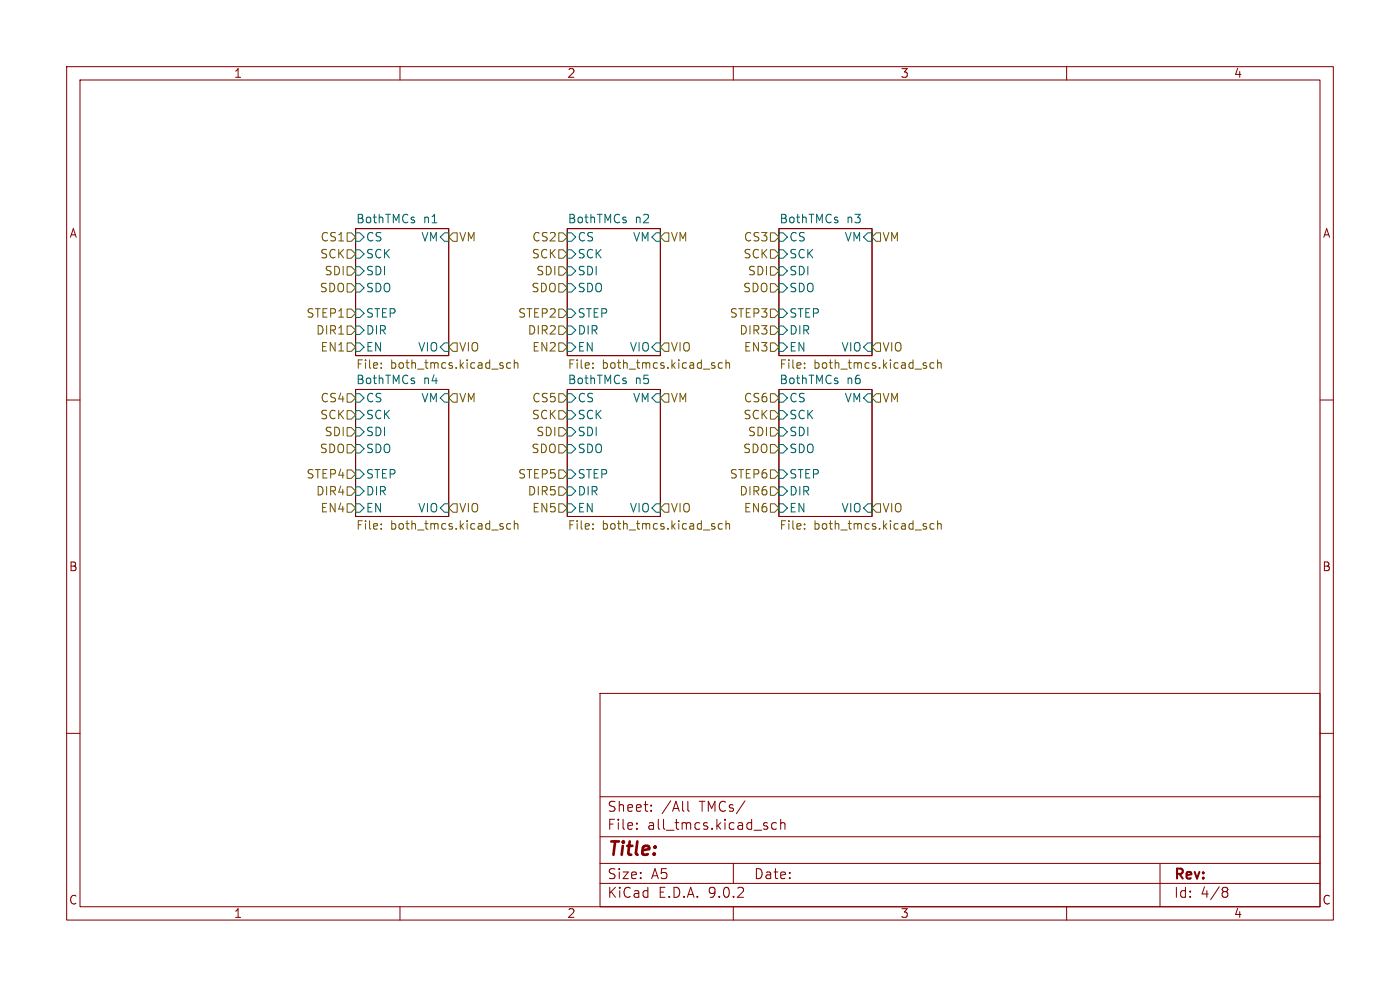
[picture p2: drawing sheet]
<svg xmlns="http://www.w3.org/2000/svg" width="297mm" height="210mm" viewBox="0 0 297 210" stroke-linecap="round" stroke-linejoin="round" font-family="sans-serif">
<g fill="none" stroke="#840000" stroke-width=".22">
<path d="M14.1 14.1h268.8v181.1h-268.8zM17 17h263v175.3h-263zM84.9 14.1v2.9M155.6 14.1v2.9M226.3 14.1v2.9M75.4 48.5h19.8v26.9h-19.8zM120.3 48.5h19.8v26.9h-19.8zM165.2 48.5h19.8v26.9h-19.8zM14.1 84.9h2.9M75.4 82.6h19.8v27h-19.8zM120.3 82.6h19.8v27h-19.8zM165.2 82.6h19.8v27h-19.8z"/>
<path d="M280 84.9h2.9M14.1 155.6h2.9M127.3 147.1h152.7v45.2h-152.7zM280 155.6h2.9M127.3 177.5h152.7M127.3 169h152.7M135.1 175.7v.2M135.1 174.6v.2M138.1 171.9v.2M138.1 170.8v.2M145.9 170v1.8l.3 .3M164.7 174.6l-.6-.1-.4 .4v.6l.2 .3h.8"/>
<path d="M165.6 174.7a.53 .53 0 0 1 .9 .1v1.1M165.6 173.8v2.1M84.9 192.3v2.9M127.3 187.4h152.7M127.3 183.2h152.7M155.6 192.3v2.9M155.6 183.2v4.2M226.3 192.3v2.9M246.1 183.2v9.1M259.7 188.2l.6 .1 .2 .3-.1 .3-.3 .2M259.7 189.1h.4M260.1 189.1l.3 .2 .1 .6-.2 .3-.6 .1"/>
</g>
<g fill="none" stroke="#006464" stroke-width=".22">
<path d="M75.4 49.4h.9l.9 .9-.9 .9h-.9zM75.4 53h.9l.9 .9-.9 .9h-.9zM75.4 56.6h.9l.9 .9-.9 .9h-.9zM94.3 49.4h.9v1.8h-.9l-.9-.9zM120.3 49.4h.9l.9 .9-.9 .9h-.9zM120.3 53h.9l.9 .9-.9 .9h-.9zM120.3 56.6h.9l.9 .9-.9 .9h-.9zM139.2 49.4h.9v1.8h-.9l-.9-.9zM165.2 49.4h.9l.9 .9-.9 .9h-.9zM165.2 53h.9l.9 .9-.9 .9h-.9zM165.2 56.6h.9l.9 .9-.9 .9h-.9zM184.1 49.4h.9v1.8h-.9l-.9-.9z"/>
<path d="M75.4 69.1h.9l.9 .9-.9 .9h-.9zM75.4 72.7h.9l.9 .9-.9 .9h-.9zM75.4 60.2h.9l.9 .9-.9 .9h-.9zM75.4 65.6h.9l.9 .9-.9 .9h-.9zM94.3 72.7h.9v1.8h-.9l-.9-.9zM120.3 69.1h.9l.9 .9-.9 .9h-.9zM120.3 72.7h.9l.9 .9-.9 .9h-.9zM120.3 60.2h.9l.9 .9-.9 .9h-.9zM120.3 65.6h.9l.9 .9-.9 .9h-.9zM139.2 72.7h.9v1.8h-.9l-.9-.9zM165.2 69.1h.9l.9 .9-.9 .9h-.9zM165.2 72.7h.9l.9 .9-.9 .9h-.9z"/>
<path d="M165.2 60.2h.9l.9 .9-.9 .9h-.9zM165.2 65.6h.9l.9 .9-.9 .9h-.9zM184.1 72.7h.9v1.8h-.9l-.9-.9zM75.4 83.5h.9l.9 .9-.9 .9h-.9zM75.4 87.1h.9l.9 .9-.9 .9h-.9zM75.4 90.7h.9l.9 .9-.9 .9h-.9zM75.4 94.3h.9l.9 .9-.9 .9h-.9zM75.4 99.7h.9l.9 .9-.9 .9h-.9zM94.3 83.5h.9v1.8h-.9l-.9-.9zM120.3 83.5h.9l.9 .9-.9 .9h-.9zM120.3 87.1h.9l.9 .9-.9 .9h-.9zM120.3 90.7h.9l.9 .9-.9 .9h-.9z"/>
<path d="M120.3 94.3h.9l.9 .9-.9 .9h-.9zM120.3 99.7h.9l.9 .9-.9 .9h-.9zM139.2 83.5h.9v1.8h-.9l-.9-.9zM165.2 83.5h.9l.9 .9-.9 .9h-.9zM165.2 87.1h.9l.9 .9-.9 .9h-.9zM165.2 90.7h.9l.9 .9-.9 .9h-.9zM165.2 94.3h.9l.9 .9-.9 .9h-.9zM165.2 99.7h.9l.9 .9-.9 .9h-.9zM184.1 83.5h.9v1.8h-.9l-.9-.9zM75.4 103.3h.9l.9 .9-.9 .9h-.9zM75.4 106.9h.9l.9 .9-.9 .9h-.9zM94.3 106.9h.9v1.8h-.9l-.9-.9z"/>
<path d="M120.3 103.3h.9l.9 .9-.9 .9h-.9zM120.3 106.9h.9l.9 .9-.9 .9h-.9zM139.2 106.9h.9v1.8h-.9l-.9-.9zM165.2 103.3h.9l.9 .9-.9 .9h-.9zM165.2 106.9h.9l.9 .9-.9 .9h-.9zM184.1 106.9h.9v1.8h-.9l-.9-.9z"/>
</g>
<g fill="none" stroke="#725600" stroke-width=".22">
<path d="M73.6 53h.9l.9 .9-.9 .9h-.9zM73.6 56.6h.9l.9 .9-.9 .9h-.9zM73.6 49.4h.9l.9 .9-.9 .9h-.9zM96.1 49.4h.9v1.8h-.9l-.9-.9zM118.5 56.6h.9l.9 .9-.9 .9h-.9zM118.5 49.4h.9l.9 .9-.9 .9h-.9zM118.5 53h.9l.9 .9-.9 .9h-.9zM141 49.4h.9v1.8h-.9l-.9-.9zM163.4 56.6h.9l.9 .9-.9 .9h-.9zM163.4 49.4h.9l.9 .9-.9 .9h-.9zM163.4 53h.9l.9 .9-.9 .9h-.9zM185.9 49.4h.9v1.8h-.9l-.9-.9z"/>
<path d="M73.6 72.7h.9l.9 .9-.9 .9h-.9zM73.6 69.1h.9l.9 .9-.9 .9h-.9zM73.6 60.2h.9l.9 .9-.9 .9h-.9zM73.6 65.6h.9l.9 .9-.9 .9h-.9zM80.9 77v.2M80.9 78v.1M96.1 72.7h.9v1.8h-.9l-.9-.9zM108.3 77l-.5-.1-.3 .4v.5l.2 .2h.6M109.1 76.3v1.8M109.1 77.1l.3-.2 .4 .1 .1 1.1M118.5 69.1h.9l.9 .9-.9 .9h-.9zM118.5 65.6h.9l.9 .9-.9 .9h-.9z"/>
<path d="M118.5 60.2h.9l.9 .9-.9 .9h-.9zM118.5 72.7h.9l.9 .9-.9 .9h-.9zM125.8 77v.2M125.8 78v.1M141 72.7h.9v1.8h-.9l-.9-.9zM153.2 77l-.5-.1-.3 .4v.5l.2 .2h.6M154 76.3v1.8M154 77.1l.3-.2 .4 .1 .1 1.1M163.4 69.1h.9l.9 .9-.9 .9h-.9zM163.4 65.6h.9l.9 .9-.9 .9h-.9zM163.4 60.2h.9l.9 .9-.9 .9h-.9zM163.4 72.7h.9l.9 .9-.9 .9h-.9z"/>
<path d="M170.7 78v.1M170.7 77v.2M185.9 72.7h.9v1.8h-.9l-.9-.9zM198.1 77l-.5-.1-.3 .4v.5l.2 .2h.6M198.9 77.1l.3-.2 .4 .1 .1 1.1M198.9 76.3v1.8M73.6 83.5h.9l.9 .9-.9 .9h-.9zM73.6 87.1h.9l.9 .9-.9 .9h-.9zM73.6 99.7h.9l.9 .9-.9 .9h-.9zM73.6 94.3h.9l.9 .9-.9 .9h-.9zM73.6 90.7h.9l.9 .9-.9 .9h-.9zM96.1 83.5h.9v1.8h-.9l-.9-.9z"/>
<path d="M118.5 94.3h.9l.9 .9-.9 .9h-.9zM118.5 83.5h.9l.9 .9-.9 .9h-.9zM118.5 99.7h.9l.9 .9-.9 .9h-.9zM118.5 90.7h.9l.9 .9-.9 .9h-.9zM118.5 87.1h.9l.9 .9-.9 .9h-.9zM141 83.5h.9v1.8h-.9l-.9-.9zM163.4 87.1h.9l.9 .9-.9 .9h-.9zM163.4 90.7h.9l.9 .9-.9 .9h-.9zM163.4 99.7h.9l.9 .9-.9 .9h-.9zM163.4 94.3h.9l.9 .9-.9 .9h-.9zM163.4 83.5h.9l.9 .9-.9 .9h-.9zM185.9 83.5h.9v1.8h-.9l-.9-.9z"/>
<path d="M73.6 106.9h.9l.9 .9-.9 .9h-.9zM73.6 103.3h.9l.9 .9-.9 .9h-.9zM80.9 112.1v.2M80.9 111.1v.2M96.1 106.9h.9v1.8h-.9l-.9-.9zM108.3 111.1h-.5l-.3 .3v.5l.2 .3h.6M109.1 111.2l.3-.1h.4l.1 1.2M109.1 110.5v1.8M118.5 106.9h.9l.9 .9-.9 .9h-.9zM118.5 103.3h.9l.9 .9-.9 .9h-.9zM125.8 112.1v.2M125.8 111.1v.2"/>
<path d="M141 106.9h.9v1.8h-.9l-.9-.9zM153.2 111.1h-.5l-.3 .3v.5l.2 .3h.6M154 111.2l.3-.1h.4l.1 1.2M154 110.5v1.8M163.4 106.9h.9l.9 .9-.9 .9h-.9zM163.4 103.3h.9l.9 .9-.9 .9h-.9zM170.7 111.1v.2M170.7 112.1v.2M185.9 106.9h.9v1.8h-.9l-.9-.9zM198.1 111.1h-.5l-.3 .3v.5l.2 .3h.6M198.9 111.2l.3-.1h.4l.1 1.2M198.9 110.5v1.8"/>
</g>
<text font-size="3.9" fill="#840000" x="128.7" y="182.3">Title:</text>
<g font-size="3" fill="#840000">
<text x="128.7" y="172.5">Sheet:</text>
<text x="140.3" y="172.5">/All</text>
<text x="148.4" y="172.5">TMCs/</text>
<text x="128.7" y="176.3">File:</text>
<text x="137.3" y="176.3">all_tmcs.kicad_sch</text>
<text x="128.7" y="190.8">KiCad</text>
<text x="128.7" y="186.8">Size:</text>
<text x="138.1" y="186.8">A5</text>
<text x="139.6" y="190.8">E.D.A.</text>
<text x="150.4" y="190.8">9.0.2</text>
<text x="159.8" y="186.8">Date:</text>
<text x="248.9" y="187.1">Rev:</text>
<text x="248.9" y="190.8">Id:</text>
<text x="254.7" y="190.8">4/8</text>
</g>
<g font-size="2.6" fill="#840000">
<text x="49.5" y="16.8">1</text>
<text x="120.2" y="16.8">2</text>
<text x="190.9" y="16.8">3</text>
<text x="261.6" y="16.8">4</text>
<text x="14.6" y="50.7">A</text>
<text x="280.5" y="50.7">A</text>
<text x="14.5" y="121.5">B</text>
<text x="280.4" y="121.5">B</text>
<text x="14.5" y="192.2">C</text>
<text x="49.5" y="195">1</text>
<text x="120.2" y="195">2</text>
<text x="190.9" y="195">3</text>
<text x="261.6" y="195">4</text>
<text x="280.4" y="192.2">C</text>
</g>
<g font-size="2.5" fill="#006464">
<text x="75.4" y="47.5">BothTMCs</text>
<text x="89.8" y="47.5">n1</text>
<text x="120.3" y="47.5">BothTMCs</text>
<text x="134.7" y="47.5">n2</text>
<text x="165.2" y="47.5">BothTMCs</text>
<text x="179.6" y="47.5">n3</text>
<text x="77.5" y="51.5">CS</text>
<text x="89.2" y="51.5">VM</text>
<text x="122.4" y="51.5">CS</text>
<text x="134.2" y="51.5">VM</text>
<text x="167.3" y="51.5">CS</text>
<text x="179.1" y="51.5">VM</text>
<text x="77.5" y="55.1">SCK</text>
<text x="77.5" y="58.7">SDI</text>
<text x="122.4" y="55.1">SCK</text>
<text x="122.4" y="58.7">SDI</text>
<text x="167.3" y="55.1">SCK</text>
<text x="167.3" y="58.7">SDI</text>
<text x="77.5" y="62.3">SDO</text>
<text x="122.4" y="62.3">SDO</text>
<text x="167.3" y="62.3">SDO</text>
<text x="77.5" y="71.3">DIR</text>
<text x="77.5" y="67.7">STEP</text>
<text x="122.4" y="71.3">DIR</text>
<text x="122.4" y="67.7">STEP</text>
<text x="167.3" y="71.3">DIR</text>
<text x="167.3" y="67.7">STEP</text>
<text x="77.5" y="74.9">EN</text>
<text x="88.6" y="74.9">VIO</text>
<text x="122.4" y="74.9">EN</text>
<text x="133.5" y="74.9">VIO</text>
<text x="167.3" y="74.9">EN</text>
<text x="178.4" y="74.9">VIO</text>
<text x="75.4" y="81.6">BothTMCs</text>
<text x="89.8" y="81.6">n4</text>
<text x="120.3" y="81.6">BothTMCs</text>
<text x="134.7" y="81.6">n5</text>
<text x="165.2" y="78.7">File:</text>
<text x="165.2" y="81.6">BothTMCs</text>
<text x="179.6" y="81.6">n6</text>
<text x="77.5" y="85.6">CS</text>
<text x="77.5" y="89.2">SCK</text>
<text x="89.2" y="85.6">VM</text>
<text x="122.4" y="85.6">CS</text>
<text x="122.4" y="89.2">SCK</text>
<text x="134.2" y="85.6">VM</text>
<text x="167.3" y="85.6">CS</text>
<text x="167.3" y="89.2">SCK</text>
<text x="179.1" y="85.6">VM</text>
<text x="77.5" y="92.8">SDI</text>
<text x="122.4" y="92.8">SDI</text>
<text x="167.3" y="92.8">SDI</text>
<text x="77.5" y="96.4">SDO</text>
<text x="77.5" y="101.8">STEP</text>
<text x="122.4" y="96.4">SDO</text>
<text x="122.4" y="101.8">STEP</text>
<text x="167.3" y="96.4">SDO</text>
<text x="167.3" y="101.8">STEP</text>
<text x="77.5" y="105.4">DIR</text>
<text x="122.4" y="105.4">DIR</text>
<text x="167.3" y="105.4">DIR</text>
<text x="77.5" y="109">EN</text>
<text x="88.6" y="109">VIO</text>
<text x="122.4" y="109">EN</text>
<text x="133.5" y="109">VIO</text>
<text x="167.3" y="109">EN</text>
<text x="178.4" y="109">VIO</text>
</g>
<g font-size="2.5" fill="#725600">
<text x="67.9" y="51.5">CS1</text>
<text x="97.3" y="51.5">VM</text>
<text x="112.8" y="51.5">CS2</text>
<text x="142.2" y="51.5">VM</text>
<text x="157.7" y="51.5">CS3</text>
<text x="187.1" y="51.5">VM</text>
<text x="67.8" y="55.1">SCK</text>
<text x="68.7" y="58.7">SDI</text>
<text x="112.7" y="55.1">SCK</text>
<text x="113.6" y="58.7">SDI</text>
<text x="157.6" y="55.1">SCK</text>
<text x="158.5" y="58.7">SDI</text>
<text x="67.7" y="62.3">SDO</text>
<text x="112.6" y="62.3">SDO</text>
<text x="157.5" y="62.3">SDO</text>
<text x="64.9" y="67.7">STEP1</text>
<text x="66.9" y="71.3">DIR1</text>
<text x="109.8" y="67.7">STEP2</text>
<text x="111.8" y="71.3">DIR2</text>
<text x="154.7" y="67.7">STEP3</text>
<text x="156.7" y="71.3">DIR3</text>
<text x="67.9" y="74.9">EN1</text>
<text x="97.3" y="74.9">VIO</text>
<text x="112.8" y="74.9">EN2</text>
<text x="142.2" y="74.9">VIO</text>
<text x="157.7" y="74.9">EN3</text>
<text x="187.1" y="74.9">VIO</text>
<text x="75.4" y="78.7">File:</text>
<text x="82.8" y="78.7">both_tmcs.kicad_sch</text>
<text x="120.3" y="78.7">File:</text>
<text x="127.7" y="78.7">both_tmcs.kicad_sch</text>
<text x="172.6" y="78.7">both_tmcs.kicad_sch</text>
<text x="67.8" y="89.2">SCK</text>
<text x="67.9" y="85.6">CS4</text>
<text x="97.3" y="85.6">VM</text>
<text x="112.7" y="89.2">SCK</text>
<text x="112.8" y="85.6">CS5</text>
<text x="142.2" y="85.6">VM</text>
<text x="157.6" y="89.2">SCK</text>
<text x="157.7" y="85.6">CS6</text>
<text x="187.1" y="85.6">VM</text>
<text x="68.7" y="92.8">SDI</text>
<text x="113.6" y="92.8">SDI</text>
<text x="158.5" y="92.8">SDI</text>
<text x="64.9" y="101.8">STEP4</text>
<text x="67.7" y="96.4">SDO</text>
<text x="109.8" y="101.8">STEP5</text>
<text x="112.6" y="96.4">SDO</text>
<text x="154.7" y="101.8">STEP6</text>
<text x="157.5" y="96.4">SDO</text>
<text x="66.9" y="105.4">DIR4</text>
<text x="111.8" y="105.4">DIR5</text>
<text x="156.7" y="105.4">DIR6</text>
<text x="67.9" y="109">EN4</text>
<text x="75.4" y="112.8">File:</text>
<text x="82.8" y="112.8">both_tmcs.kicad_sch</text>
<text x="97.3" y="109">VIO</text>
<text x="112.8" y="109">EN5</text>
<text x="120.3" y="112.8">File:</text>
<text x="127.7" y="112.8">both_tmcs.kicad_sch</text>
<text x="142.2" y="109">VIO</text>
<text x="157.7" y="109">EN6</text>
<text x="165.2" y="112.8">File:</text>
<text x="172.6" y="112.8">both_tmcs.kicad_sch</text>
<text x="187.1" y="109">VIO</text>
</g>
</svg>
